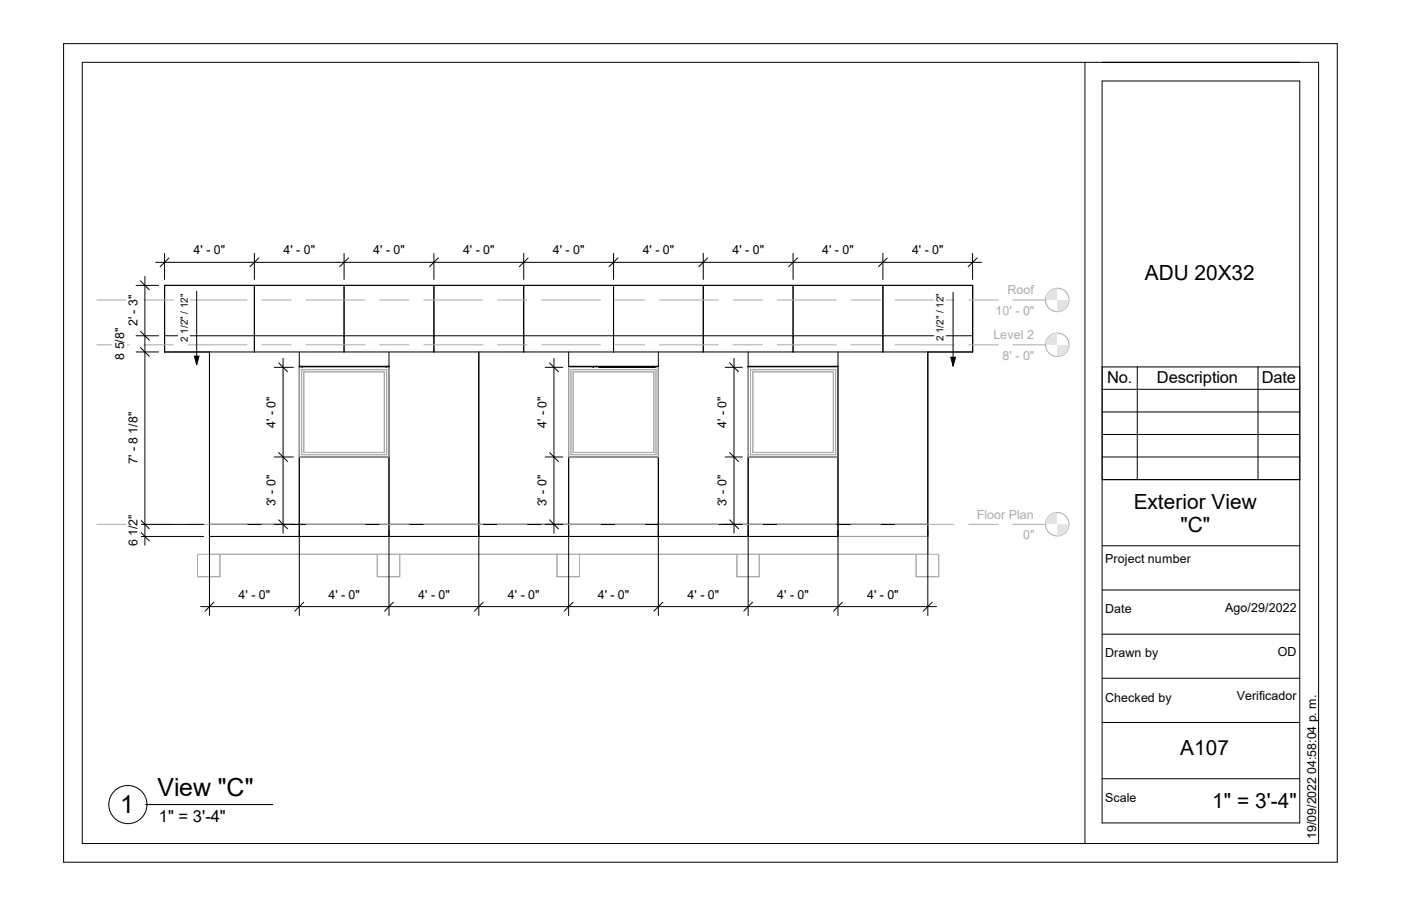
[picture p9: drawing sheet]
<svg xmlns="http://www.w3.org/2000/svg" width="432mm" height="279mm" viewBox="0 0 432 279" stroke-linecap="round" stroke-linejoin="round" font-family="sans-serif">
<g fill="none" stroke="#000" stroke-width=".31">
<path d="M50.7 88h249.1v20.5h-249.1zM78.4 88v20.5M106 88v20.5M133.7 88v20.5M161.4 88v20.5M189.1 88v20.5M216.7 88v20.5M244.4 88v20.5M272.1 88v20.5M50.7 103.5h249.1M64.6 108.5v56.9h221.4v-56.9M92.2 108.5v56.9"/>
<path d="M92.2 113h27.7M93.1 113v.3M119 113v.3M119.9 108.5v56.9M147.6 108.5v56.9M175.3 108.5v56.9M175.3 113h27.6M182.9 113v.3h-7.6M184.6 113.2h17.3M202.9 108.5v56.9M230.6 108.5v56.9M230.6 113h27.7"/>
<path d="M258.3 108.5v56.9M92.2 140.9h27.7M175.3 140.9h27.6M230.6 140.9h27.7M64.6 161.7h221.4"/>
</g>
<g fill="none" stroke="#aaa" stroke-width=".31">
<path d="M92.2 113.3h27.7v27.6h-27.7zM93 114h26.2v26.2h-26.2zM93.6 114.7h24.8v24.8h-24.8zM175.3 113.3h27.6v27.6h-27.6zM176 114h26.2v26.2h-26.2zM176.7 114.7h24.8v24.8h-24.8zM230.6 113.3h27.7v27.6h-27.7zM231.3 114h26.3v26.2h-26.3zM232 114.7h24.8v24.8h-24.8zM64.6 170.9v-5.5h221.4v5.5M67.8 170.9v6.9h-6.9v-6.9h228.4v6.9h-6.9v-6.9M116.3 170.9v6.9h6.9v-6.9"/>
<path d="M171.7 170.9v6.9h6.9v-6.9M227.1 170.9v6.9h6.9v-6.9"/>
<circle cx="325.9" cy="161.7" r="3.6"/>
</g>
<g fill="#e2e2e2">
<path d="M325.8 161.7h3.7v3.6h-3.7z"/>
<path d="M322.2 158.1h3.6v3.6h-3.6z"/>
</g>
<g fill="#fff">
<path d="M301.1 156.5h17.6v4.4h-17.6z"/>
<path d="M315.3 162.8h3.6v4.3h-3.6z"/>
</g>
<g fill="none" stroke="#aaa" stroke-width=".31">
<path d="M29.8 161.7h10M44.4 161.7h9.1M58 161.7h18.2M80.7 161.7h9M94.3 161.7h18.2M117 161.7h9.1M130.6 161.7h18.2M153.3 161.7h9.1M167 161.7h18.1M189.7 161.7h9M203.2 161.7h18.2M226 161.7h9"/>
<path d="M239.6 161.7h18.1M262.3 161.7h9.1M275.9 161.7h18.1M298.6 161.7h9.1M312.2 161.7h10"/>
<circle cx="325.9" cy="106.3" r="3.6"/>
</g>
<g fill="#e2e2e2">
<path d="M325.8 106.3h3.7v3.6h-3.7z"/>
<path d="M322.2 102.7h3.6v3.6h-3.6z"/>
</g>
<g fill="#fff">
<path d="M306.2 101.2h12.5v4.3h-12.5z"/>
<path d="M309 107.5h4v4.3h-4z"/>
<path d="M313 107.5h1.2v4.3h-1.2z"/>
<path d="M315.3 107.5h3.6v4.3h-3.6z"/>
</g>
<g fill="none" stroke="#aaa" stroke-width=".31">
<path d="M29.8 106.3h10M44.4 106.3h9.1M58 106.3h18.2M80.7 106.3h9M94.3 106.3h18.2M117 106.3h9.1M130.6 106.3h18.2M153.3 106.3h9.1M167 106.3h18.1M189.7 106.3h9M203.2 106.3h18.2M226 106.3h9"/>
<path d="M239.6 106.3h18.1M262.3 106.3h9.1M275.9 106.3h18.1M298.6 106.3h9.1M312.2 106.3h10"/>
<circle cx="325.9" cy="92.5" r="3.6"/>
</g>
<g fill="#e2e2e2">
<path d="M325.8 92.5h3.7v3.6h-3.7z"/>
<path d="M322.2 88.9h3.6v3.6h-3.6z"/>
</g>
<g fill="#fff">
<path d="M310.5 87.4h8.2v4.3h-8.2z"/>
<path d="M306.8 93.6h6.2v4.4h-6.2z"/>
<path d="M313 93.6h1.2v4.4h-1.2z"/>
<path d="M315.3 93.6h3.6v4.4h-3.6z"/>
</g>
<g fill="none" stroke="#aaa" stroke-width=".31">
<path d="M29.8 92.5h10M44.4 92.5h9.1M58 92.5h18.2M80.7 92.5h9M94.3 92.5h18.2M117 92.5h9.1M130.6 92.5h18.2M153.3 92.5h9.1M167 92.5h18.1M189.7 92.5h9M203.2 92.5h18.2M226 92.5h9"/>
<path d="M239.6 92.5h18.1M262.3 92.5h9.1M275.9 92.5h18.1M298.6 92.5h9.1M312.2 92.5h10"/>
</g>
<g fill="none" stroke="#000" stroke-width=".31">
<path d="M64.6 163.5v26.3M92.2 163.5v26.3M119.9 163.5v26.3M147.6 163.5v26.3M175.3 163.5v26.3M202.9 163.5v26.3M230.6 163.5v26.3M258.3 163.5v26.3M286 163.5v26.3M61.8 187.1h226.9M65.9 185.7l-2.7 2.8M93.6 185.7l-2.8 2.8"/>
<path d="M121.2 185.7l-2.7 2.8M148.9 185.7l-2.7 2.8M176.6 185.7l-2.7 2.8M204.3 185.7l-2.8 2.8M231.9 185.7l-2.7 2.8M259.6 185.7l-2.7 2.8M287.3 185.7l-2.7 2.8"/>
</g>
<g fill="#fff">
<path d="M267.3 181.2h9.7v4.3h-9.7z"/>
<path d="M239.6 181.2h9.7v4.3h-9.7z"/>
<path d="M211.9 181.2h9.8v4.3h-9.8z"/>
<path d="M184.2 181.2h9.8v4.3h-9.8z"/>
<path d="M156.5 181.2h9.8v4.3h-9.8z"/>
<path d="M128.9 181.2h9.7v4.3h-9.7z"/>
<path d="M101.2 181.2h9.8v4.3h-9.8z"/>
<path d="M73.5 181.2h9.8v4.3h-9.8z"/>
</g>
<path d="M84.5 113.3h5.9M85.9 111.9l2.7 2.7M87.2 110.5v53.9M85.9 139.6l2.7 2.7M84.5 140.9h5.9M84.5 161.7h5.9M85.9 160.3l2.7 2.8" fill="none" stroke="#000" stroke-width=".31"/>
<g fill="#fff">
<path d="M81.4 122.3h4.4v9.7h-4.4z"/>
<path d="M81.4 146.5h4.4v9.7h-4.4z"/>
<path d="M55 90.6h3.6v14.9h-3.6z"/>
</g>
<path d="M59.9 109.8h1.4l-.7 2.7z" fill="#000" stroke="#000" stroke-width=".31"/>
<path d="M60.6 89.8v22.7M168 113.3h5.4M169.4 111.9l2.7 2.7M170.7 110.5v53.9M169.4 139.6l2.7 2.7M168 140.9h5.4M168 161.7h5.4M169.4 160.3l2.7 2.8" fill="none" stroke="#000" stroke-width=".31"/>
<g fill="#fff">
<path d="M164.9 146.5h4.4v9.7h-4.4z"/>
<path d="M164.9 122.3h4.4v9.7h-4.4z"/>
</g>
<path d="M223.5 113.3h5.3M224.9 111.9l2.7 2.7M226.2 110.5v53.9M224.9 139.6l2.7 2.7M223.5 140.9h5.3M223.5 161.7h5.3M224.9 160.3l2.7 2.8" fill="none" stroke="#000" stroke-width=".31"/>
<g fill="#fff">
<path d="M220.4 146.5h4.4v9.7h-4.4z"/>
<path d="M220.4 122.3h4.4v9.7h-4.4z"/>
</g>
<path d="M42 88h6.9M43.3 86.6l2.7 2.8M44.7 85.3v82.8M42 103.5h6.9M42 108.5h6.9M43.3 102.2l2.7 2.7M43.3 107.2l2.7 2.7M42 161.7h20.7M42 165.4h20.7M43.3 160.3l2.7 2.8M43.3 164.1l2.7 2.7" fill="none" stroke="#000" stroke-width=".31"/>
<g fill="#fff">
<path d="M38.8 158.7h4.5v9.8h-4.5z"/>
<path d="M38.8 127.1h4.5v16.1h-4.5z"/>
<path d="M34.7 101.1h4.4v9.9h-4.4z"/>
<path d="M38.8 90.9h4.5v9.8h-4.5z"/>
<path d="M288 90.4h3.5v14.9h-3.5z"/>
</g>
<path d="M293 110.2h1.5l-.7 2.7z" fill="#000" stroke="#000" stroke-width=".31"/>
<g fill="none" stroke="#000" stroke-width=".31">
<path d="M50.7 78.1v8.1M52.1 79.5l-2.7 2.8M78.4 78.1v8.1M79.8 79.5l-2.8 2.8M106 78.1v8.1M107.4 79.5l-2.7 2.8M133.7 78.1v8.1M135.1 79.5l-2.7 2.8M161.4 78.1v8.1M162.8 79.5l-2.7 2.8M189.1 78.1v8.1M190.5 79.5l-2.8 2.8"/>
<path d="M216.7 78.1v8.1M218.1 79.5l-2.7 2.8M244.4 78.1v8.1M245.8 79.5l-2.7 2.8M272.1 78.1v8.1M273.5 79.5l-2.7 2.8M299.8 78.1v8.1M301.2 79.5l-2.8 2.8M48 80.9h254.5M293.8 90.2v22.7"/>
</g>
<g fill="#fff">
<path d="M59.7 75h9.7v4.3h-9.7z"/>
<path d="M87.4 75h9.7v4.3h-9.7z"/>
<path d="M115.1 75h9.7v4.3h-9.7z"/>
<path d="M142.7 75h9.7v4.3h-9.7z"/>
<path d="M170.4 75h9.7v4.3h-9.7z"/>
<path d="M198.1 75h9.7v4.3h-9.7z"/>
<path d="M225.8 75h9.7v4.3h-9.7z"/>
<path d="M253.4 75h9.7v4.3h-9.7z"/>
<path d="M281.1 75h9.7v4.3h-9.7z"/>
</g>
<path d="M19.6 13.5h392.6v252.4h-392.6zM25.4 19.2h381v240.9h-381zM334.4 19.2v240.9M339.7 25h60.9v228.8h-60.9zM339.7 147.9h60.9M339.7 168.3h60.9M339.7 181.9h60.9M339.7 195.6h60.9M339.7 209.2h60.9M339.7 222.8h60.9M339.7 240.2h60.9" fill="none" stroke="#000" stroke-width=".31"/>
<g fill="#fff">
<path d="M340.7 243.9h9.6v4.3h-9.6z"/>
<path d="M340.7 212.9h20.4v4.4h-20.4z"/>
<path d="M340.7 199.3h16.3v4.3h-16.3z"/>
<path d="M340.7 185.7h8.1v4.3h-8.1z"/>
<path d="M340.7 170.3h26.4v4.3h-26.4z"/>
</g>
<g fill="none" stroke="#000" stroke-width=".31">
<path d="M339.7 113.2h60.9v34.7h-60.9zM350.5 113.2v34.7M387.7 113.2v34.7M339.7 134h60.9M339.7 127h60.9M339.7 120.1h60.9M339.7 140.9h60.9M44.8 248.1h39.3"/>
<circle cx="39.4" cy="248.1" r="5.9"/>
</g>
<g font-size="7.7">
<text x="48.5" y="245.3">View &quot;C&quot;</text>
<text x="37.1" y="250.7">1</text>
</g>
<g font-size="6.4">
<text x="352.8" y="86.3">ADU 20X32</text>
<text x="349.4" y="156.8">Exterior View</text>
<text x="363.8" y="164">&quot;C&quot;</text>
<text x="363.7" y="232.8">A107</text>
<text x="373.6" y="249.1">1&quot; = 3'-4&quot;</text>
</g>
<g font-size="5.1">
<text x="341.2" y="118.2">No.</text>
<text x="356.6" y="118.2">Description</text>
<text x="388.9" y="118.2">Date</text>
<text x="49" y="253.5">1&quot; = 3'-4&quot;</text>
</g>
<g font-size="3.8">
<text x="59.7" y="78.4">4' - 0&quot;</text>
<text x="87.4" y="78.4">4' - 0&quot;</text>
<text x="115.1" y="78.4">4' - 0&quot;</text>
<text x="142.7" y="78.4">4' - 0&quot;</text>
<text x="170.4" y="78.4">4' - 0&quot;</text>
<text x="198.1" y="78.4">4' - 0&quot;</text>
<text x="225.8" y="78.4">4' - 0&quot;</text>
<text x="253.4" y="78.4">4' - 0&quot;</text>
<text x="281.1" y="78.4">4' - 0&quot;</text>
<text x="42.4" y="100.6" transform="rotate(-90 42.4 100.6)">2' - 3&quot;</text>
<text x="38.2" y="111" transform="rotate(-90 38.2 111)">8 5/8&quot;</text>
<text x="84.9" y="132" transform="rotate(-90 84.9 132)">4' - 0&quot;</text>
<text x="168.4" y="132" transform="rotate(-90 168.4 132)">4' - 0&quot;</text>
<text x="223.9" y="132" transform="rotate(-90 223.9 132)">4' - 0&quot;</text>
<text x="42.4" y="143.1" transform="rotate(-90 42.4 143.1)">7' - 8 1/8&quot;</text>
<text x="84.9" y="156.2" transform="rotate(-90 84.9 156.2)">3' - 0&quot;</text>
<text x="168.4" y="156.2" transform="rotate(-90 168.4 156.2)">3' - 0&quot;</text>
<text x="223.9" y="156.2" transform="rotate(-90 223.9 156.2)">3' - 0&quot;</text>
<text x="42.4" y="168.5" transform="rotate(-90 42.4 168.5)">6 1/2&quot;</text>
<text x="340.7" y="173.7">Project number</text>
<text x="73.5" y="184.7">4' - 0&quot;</text>
<text x="101.2" y="184.7">4' - 0&quot;</text>
<text x="128.9" y="184.7">4' - 0&quot;</text>
<text x="156.5" y="184.7">4' - 0&quot;</text>
<text x="184.2" y="184.7">4' - 0&quot;</text>
<text x="211.9" y="184.7">4' - 0&quot;</text>
<text x="239.6" y="184.7">4' - 0&quot;</text>
<text x="267.2" y="184.7">4' - 0&quot;</text>
<text x="340.7" y="189.1">Date</text>
<text x="377.6" y="188.6">Ago/29/2022</text>
<text x="340.7" y="202.7">Drawn by</text>
<text x="393.9" y="202.2">OD</text>
<text x="381.2" y="215.8">Verificador</text>
<text x="340.7" y="216.4">Checked by</text>
<text x="340.7" y="247.4">Scale</text>
<text x="405.7" y="258.7" transform="rotate(-90 405.7 258.7)">19/09/2022 04:58:04 p. m.</text>
</g>
<g font-size="3.8" fill="#aaa">
<text x="310.5" y="90.8">Roof</text>
<text x="306.8" y="97.1">10' -</text>
<text x="315.3" y="97.1">0&quot;</text>
<text x="306.2" y="104.6">Level 2</text>
<text x="309" y="110.9">8'</text>
<text x="313" y="110.9">-</text>
<text x="315.3" y="110.9">0&quot;</text>
<text x="301.1" y="160">Floor Plan</text>
<text x="315.3" y="166.2">0&quot;</text>
</g>
<g font-size="3.1">
<text x="57.9" y="105.4" transform="rotate(-90 57.9 105.4)">2 1/2&quot; / 12&quot;</text>
<text x="290.8" y="105.2" transform="rotate(-90 290.8 105.2)">2 1/2&quot; / 12&quot;</text>
</g>
</svg>
